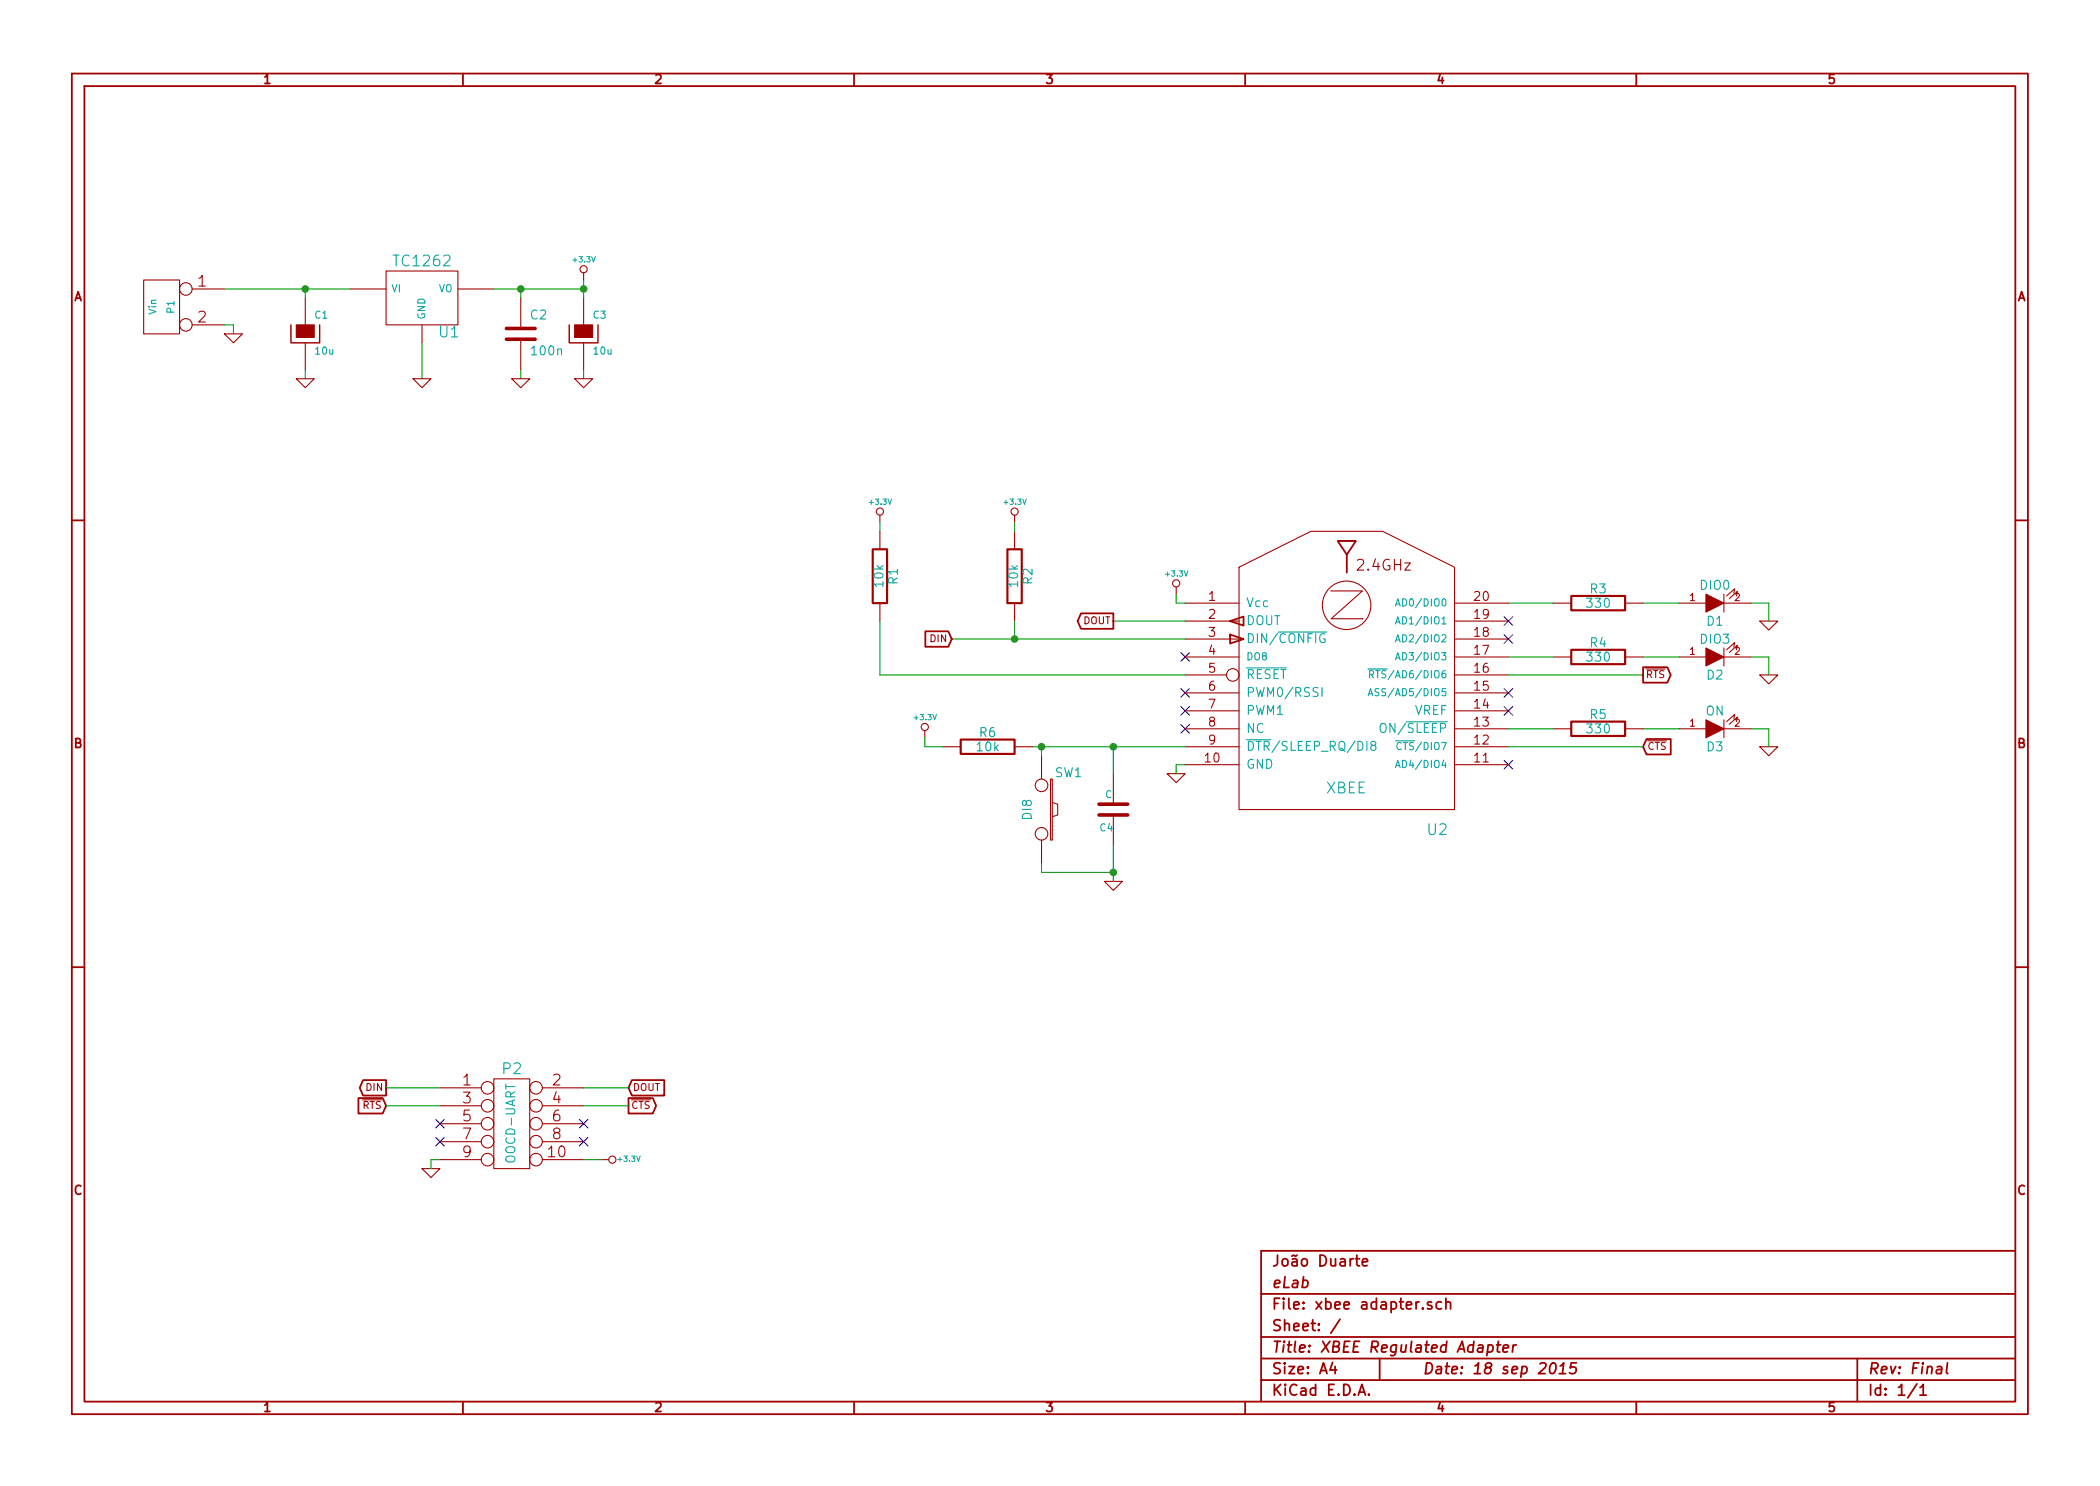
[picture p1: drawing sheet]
EESchema Schematic File Version 2
LIBS:power
LIBS:device
LIBS:transistors
LIBS:conn
LIBS:linear
LIBS:regul
LIBS:74xx
LIBS:cmos4000
LIBS:adc-dac
LIBS:memory
LIBS:xilinx
LIBS:special
LIBS:microcontrollers
LIBS:dsp
LIBS:microchip
LIBS:analog_switches
LIBS:motorola
LIBS:texas
LIBS:intel
LIBS:audio
LIBS:interface
LIBS:digital-audio
LIBS:philips
LIBS:display
LIBS:cypress
LIBS:siliconi
LIBS:opto
LIBS:atmel
LIBS:contrib
LIBS:valves
LIBS:modules_droids
LIBS:tc1262
LIBS:xbee adapter-cache
EELAYER 27 0
EELAYER END
$Descr A4 11693 8268
encoding utf-8
Sheet 1 1
Title "XBEE Regulated Adapter"
Date "18 sep 2015"
Rev "Final"
Comp "eLab"
Comment1 "João Duarte"
Comment2 ""
Comment3 ""
Comment4 ""
$EndDescr
Wire Wire Line
	9350 3350 9150 3350
Wire Wire Line
	9750 3350 9850 3350
Wire Wire Line
	5300 3550 6600 3550
Wire Wire Line
	4900 3750 6600 3750
$Comp
L LED D1
U 1 1
P 9550 3350
F 0 "D1" H 9550 3450 50  0000 C CNN
F 1 "DIO0" H 9550 3250 50  0000 C CNN
F 2 "" H 9550 3350 60  0001 C CNN
F 3 "" H 9550 3350 60  0001 C CNN
	1    9550 3350
	1    0    0    1   
$EndComp
$Comp
L R R3
U 1 1
P 8900 3350
F 0 "R3" V 8980 3350 50  0000 C CNN
F 1 "330" V 8900 3350 50  0000 C CNN
F 2 "" H 8900 3350 60  0001 C CNN
F 3 "" H 8900 3350 60  0001 C CNN
	1    8900 3350
	0    -1   -1   0   
$EndComp
$Comp
L GND #PWR01
U 1 1
P 9850 3450
F 0 "#PWR01" H 9850 3450 30  0001 C CNN
F 1 "GND" H 9850 3380 30  0001 C CNN
F 2 "" H 9850 3450 60  0001 C CNN
F 3 "" H 9850 3450 60  0001 C CNN
	1    9850 3450
	1    0    0    -1  
$EndComp
$Comp
L GND #PWR02
U 1 1
P 6550 4300
F 0 "#PWR02" H 6550 4300 30  0001 C CNN
F 1 "GND" H 6550 4230 30  0001 C CNN
F 2 "" H 6550 4300 60  0001 C CNN
F 3 "" H 6550 4300 60  0001 C CNN
	1    6550 4300
	1    0    0    -1  
$EndComp
$Comp
L +3.3V #PWR03
U 1 1
P 3250 1550
F 0 "#PWR03" H 3250 1510 30  0001 C CNN
F 1 "+3.3V" H 3250 1660 30  0000 C CNN
F 2 "" H 3250 1550 60  0001 C CNN
F 3 "" H 3250 1550 60  0001 C CNN
	1    3250 1550
	1    0    0    -1  
$EndComp
NoConn ~ 6600 4050
$Comp
L +3.3V #PWR04
U 1 1
P 6550 3300
F 0 "#PWR04" H 6550 3260 30  0001 C CNN
F 1 "+3.3V" H 6550 3410 30  0000 C CNN
F 2 "" H 6550 3300 60  0001 C CNN
F 3 "" H 6550 3300 60  0001 C CNN
	1    6550 3300
	1    0    0    -1  
$EndComp
NoConn ~ 8400 3450
NoConn ~ 8400 3550
NoConn ~ 8400 3850
NoConn ~ 8400 3950
NoConn ~ 8400 4250
Wire Wire Line
	6600 4250 6550 4250
Wire Wire Line
	6550 4250 6550 4300
NoConn ~ 6600 3850
NoConn ~ 6600 3650
$Comp
L +3.3V #PWR05
U 1 1
P 4900 2900
F 0 "#PWR05" H 4900 2860 30  0001 C CNN
F 1 "+3.3V" H 4900 3010 30  0000 C CNN
F 2 "" H 4900 2900 60  0001 C CNN
F 3 "" H 4900 2900 60  0001 C CNN
	1    4900 2900
	1    0    0    -1  
$EndComp
Wire Wire Line
	6600 3450 6200 3450
Text GLabel 6200 3450 0    39   Output ~ 0
DOUT
Text GLabel 5300 3550 0    39   Input ~ 0
DIN
$Comp
L R R2
U 1 1
P 5650 3200
F 0 "R2" V 5730 3200 50  0000 C CNN
F 1 "10k" V 5650 3200 50  0000 C CNN
F 2 "" H 5650 3200 60  0001 C CNN
F 3 "" H 5650 3200 60  0001 C CNN
	1    5650 3200
	1    0    0    -1  
$EndComp
Wire Wire Line
	5650 3450 5650 3550
Connection ~ 5650 3550
$Comp
L +3.3V #PWR06
U 1 1
P 5650 2900
F 0 "#PWR06" H 5650 2860 30  0001 C CNN
F 1 "+3.3V" H 5650 3010 30  0000 C CNN
F 2 "" H 5650 2900 60  0001 C CNN
F 3 "" H 5650 2900 60  0001 C CNN
	1    5650 2900
	1    0    0    -1  
$EndComp
Wire Wire Line
	5650 2900 5650 2950
Wire Wire Line
	6600 3350 6550 3350
Wire Wire Line
	6550 3350 6550 3300
$Comp
L R R1
U 1 1
P 4900 3200
F 0 "R1" V 4980 3200 50  0000 C CNN
F 1 "10k" V 4900 3200 50  0000 C CNN
F 2 "" H 4900 3200 60  0001 C CNN
F 3 "" H 4900 3200 60  0001 C CNN
	1    4900 3200
	1    0    0    -1  
$EndComp
Wire Wire Line
	4900 2900 4900 2950
Wire Wire Line
	4900 3750 4900 3450
Wire Wire Line
	8650 3350 8400 3350
Wire Wire Line
	9850 3350 9850 3450
Wire Wire Line
	9350 3650 9150 3650
Wire Wire Line
	9750 3650 9850 3650
$Comp
L LED D2
U 1 1
P 9550 3650
F 0 "D2" H 9550 3750 50  0000 C CNN
F 1 "DIO3" H 9550 3550 50  0000 C CNN
F 2 "" H 9550 3650 60  0001 C CNN
F 3 "" H 9550 3650 60  0001 C CNN
	1    9550 3650
	1    0    0    1   
$EndComp
$Comp
L R R4
U 1 1
P 8900 3650
F 0 "R4" V 8980 3650 50  0000 C CNN
F 1 "330" V 8900 3650 50  0000 C CNN
F 2 "" H 8900 3650 60  0001 C CNN
F 3 "" H 8900 3650 60  0001 C CNN
	1    8900 3650
	0    -1   -1   0   
$EndComp
$Comp
L GND #PWR07
U 1 1
P 9850 3750
F 0 "#PWR07" H 9850 3750 30  0001 C CNN
F 1 "GND" H 9850 3680 30  0001 C CNN
F 2 "" H 9850 3750 60  0001 C CNN
F 3 "" H 9850 3750 60  0001 C CNN
	1    9850 3750
	1    0    0    -1  
$EndComp
Wire Wire Line
	8650 3650 8400 3650
Wire Wire Line
	9850 3650 9850 3750
$Comp
L XBEE U2
U 1 1
P 7500 3950
F 0 "U2" H 8004 3282 60  0000 C CNN
F 1 "XBEE" H 7496 3514 60  0000 C CNN
F 2 "" H 7500 3950 60  0001 C CNN
F 3 "" H 7500 3950 60  0001 C CNN
	1    7500 3950
	1    0    0    -1  
$EndComp
Wire Wire Line
	9350 4050 9150 4050
Wire Wire Line
	9750 4050 9850 4050
$Comp
L LED D3
U 1 1
P 9550 4050
F 0 "D3" H 9550 4150 50  0000 C CNN
F 1 "ON" H 9550 3950 50  0000 C CNN
F 2 "" H 9550 4050 60  0001 C CNN
F 3 "" H 9550 4050 60  0001 C CNN
	1    9550 4050
	1    0    0    1   
$EndComp
$Comp
L R R5
U 1 1
P 8900 4050
F 0 "R5" V 8980 4050 50  0000 C CNN
F 1 "330" V 8900 4050 50  0000 C CNN
F 2 "" H 8900 4050 60  0001 C CNN
F 3 "" H 8900 4050 60  0001 C CNN
	1    8900 4050
	0    -1   -1   0   
$EndComp
$Comp
L GND #PWR08
U 1 1
P 9850 4150
F 0 "#PWR08" H 9850 4150 30  0001 C CNN
F 1 "GND" H 9850 4080 30  0001 C CNN
F 2 "" H 9850 4150 60  0001 C CNN
F 3 "" H 9850 4150 60  0001 C CNN
	1    9850 4150
	1    0    0    -1  
$EndComp
Wire Wire Line
	8650 4050 8400 4050
Wire Wire Line
	9850 4050 9850 4150
Wire Wire Line
	8400 3750 9150 3750
Text GLabel 9150 3750 2    39   Output ~ 0
~RTS
Text GLabel 9150 4150 2    39   Input ~ 0
~CTS
Wire Wire Line
	8400 4150 9150 4150
NoConn ~ 6600 3950
$Comp
L GND #PWR09
U 1 1
P 6200 4900
F 0 "#PWR09" H 6200 4900 30  0001 C CNN
F 1 "GND" H 6200 4830 30  0001 C CNN
F 2 "" H 6200 4900 60  0001 C CNN
F 3 "" H 6200 4900 60  0001 C CNN
	1    6200 4900
	-1   0    0    -1  
$EndComp
$Comp
L CONN_5X2 P2
U 1 1
P 2850 6250
F 0 "P2" H 2850 6550 60  0000 C CNN
F 1 "OOCD-UART" V 2850 6250 50  0000 C CNN
F 2 "" H 2850 6250 60  0000 C CNN
F 3 "" H 2850 6250 60  0000 C CNN
	1    2850 6250
	1    0    0    -1  
$EndComp
$Comp
L SW_PUSH SW1
U 1 1
P 5800 4500
F 0 "SW1" V 5600 4650 50  0000 C CNN
F 1 "DI8" H 5800 4420 50  0000 C CNN
F 2 "~" H 5800 4500 60  0000 C CNN
F 3 "~" H 5800 4500 60  0000 C CNN
	1    5800 4500
	0    1    1    0   
$EndComp
$Comp
L C C4
U 1 1
P 6200 4500
F 0 "C4" H 6200 4600 40  0000 L CNN
F 1 "C" H 6206 4415 40  0000 L CNN
F 2 "~" H 6238 4350 30  0000 C CNN
F 3 "~" H 6200 4500 60  0000 C CNN
	1    6200 4500
	-1   0    0    1   
$EndComp
Wire Wire Line
	6200 4300 6200 4150
Wire Wire Line
	5750 4150 6600 4150
Wire Wire Line
	5800 4150 5800 4200
Wire Wire Line
	5800 4800 5800 4850
Wire Wire Line
	5800 4850 6200 4850
Wire Wire Line
	6200 4700 6200 4900
Connection ~ 6200 4850
$Comp
L R R6
U 1 1
P 5500 4150
F 0 "R6" V 5580 4150 50  0000 C CNN
F 1 "10k" V 5500 4150 50  0000 C CNN
F 2 "" H 5500 4150 60  0001 C CNN
F 3 "" H 5500 4150 60  0001 C CNN
	1    5500 4150
	0    -1   -1   0   
$EndComp
Connection ~ 6200 4150
Connection ~ 5800 4150
$Comp
L +3.3V #PWR010
U 1 1
P 5150 4100
F 0 "#PWR010" H 5150 4060 30  0001 C CNN
F 1 "+3.3V" H 5150 4210 30  0000 C CNN
F 2 "" H 5150 4100 60  0001 C CNN
F 3 "" H 5150 4100 60  0001 C CNN
	1    5150 4100
	1    0    0    -1  
$EndComp
Wire Wire Line
	5150 4100 5150 4150
Wire Wire Line
	5150 4150 5250 4150
Text GLabel 3500 6050 2    39   Input ~ 0
DOUT
Text GLabel 2150 6050 0    39   Output ~ 0
DIN
Text GLabel 2150 6150 0    39   Input ~ 0
~RTS
Text GLabel 3500 6150 2    39   Output ~ 0
~CTS
$Comp
L GND #PWR011
U 1 1
P 2400 6500
F 0 "#PWR011" H 2400 6500 30  0001 C CNN
F 1 "GND" H 2400 6430 30  0001 C CNN
F 2 "" H 2400 6500 60  0000 C CNN
F 3 "" H 2400 6500 60  0000 C CNN
	1    2400 6500
	1    0    0    -1  
$EndComp
Wire Wire Line
	2450 6450 2400 6450
Wire Wire Line
	2400 6450 2400 6500
$Comp
L +3.3V #PWR012
U 1 1
P 3350 6450
F 0 "#PWR012" H 3350 6410 30  0001 C CNN
F 1 "+3.3V" V 3350 6600 30  0000 C CNN
F 2 "" H 3350 6450 60  0001 C CNN
F 3 "" H 3350 6450 60  0001 C CNN
	1    3350 6450
	0    1    1    0   
$EndComp
Wire Wire Line
	3350 6450 3250 6450
NoConn ~ 3250 6350
NoConn ~ 3250 6250
NoConn ~ 2450 6350
NoConn ~ 2450 6250
Wire Wire Line
	2150 6050 2450 6050
Wire Wire Line
	3500 6050 3250 6050
Wire Wire Line
	3500 6150 3250 6150
Wire Wire Line
	2150 6150 2450 6150
Connection ~ 3250 1600
Wire Wire Line
	2900 1600 2900 1650
Connection ~ 2900 1600
Wire Wire Line
	2900 2100 2900 2050
Connection ~ 1700 1600
Wire Wire Line
	1700 2050 1700 2100
Wire Wire Line
	2350 2100 2350 1900
Wire Wire Line
	3250 2100 3250 2050
Wire Wire Line
	3250 1550 3250 1650
$Comp
L CAPAPOL C3
U 1 1
P 3250 1850
F 0 "C3" H 3300 1950 40  0000 L CNN
F 1 "10u" H 3300 1750 40  0000 L CNN
F 2 "~" H 3350 1700 30  0000 C CNN
F 3 "~" H 3250 1850 300 0000 C CNN
	1    3250 1850
	1    0    0    -1  
$EndComp
$Comp
L GND #PWR013
U 1 1
P 3250 2100
F 0 "#PWR013" H 3250 2100 30  0001 C CNN
F 1 "GND" H 3250 2030 30  0001 C CNN
F 2 "" H 3250 2100 60  0001 C CNN
F 3 "" H 3250 2100 60  0001 C CNN
	1    3250 2100
	1    0    0    -1  
$EndComp
$Comp
L TC1262 U1
U 1 1
P 2350 1650
F 0 "U1" H 2500 1454 60  0000 C CNN
F 1 "TC1262" H 2350 1850 60  0000 C CNN
F 2 "" H 2350 1650 60  0001 C CNN
F 3 "" H 2350 1650 60  0001 C CNN
	1    2350 1650
	1    0    0    -1  
$EndComp
$Comp
L GND #PWR014
U 1 1
P 2350 2100
F 0 "#PWR014" H 2350 2100 30  0001 C CNN
F 1 "GND" H 2350 2030 30  0001 C CNN
F 2 "" H 2350 2100 60  0001 C CNN
F 3 "" H 2350 2100 60  0001 C CNN
	1    2350 2100
	1    0    0    -1  
$EndComp
$Comp
L GND #PWR015
U 1 1
P 2900 2100
F 0 "#PWR015" H 2900 2100 30  0001 C CNN
F 1 "GND" H 2900 2030 30  0001 C CNN
F 2 "" H 2900 2100 60  0001 C CNN
F 3 "" H 2900 2100 60  0001 C CNN
	1    2900 2100
	1    0    0    -1  
$EndComp
$Comp
L C C2
U 1 1
P 2900 1850
F 0 "C2" H 2950 1950 50  0000 L CNN
F 1 "100n" H 2950 1750 50  0000 L CNN
F 2 "" H 2900 1850 60  0001 C CNN
F 3 "" H 2900 1850 60  0001 C CNN
	1    2900 1850
	1    0    0    -1  
$EndComp
$Comp
L CAPAPOL C1
U 1 1
P 1700 1850
F 0 "C1" H 1750 1950 40  0000 L CNN
F 1 "10u" H 1750 1750 40  0000 L CNN
F 2 "~" H 1800 1700 30  0000 C CNN
F 3 "~" H 1700 1850 300 0000 C CNN
	1    1700 1850
	1    0    0    -1  
$EndComp
Wire Wire Line
	1250 1600 1950 1600
$Comp
L GND #PWR016
U 1 1
P 1700 2100
F 0 "#PWR016" H 1700 2100 30  0001 C CNN
F 1 "GND" H 1700 2030 30  0001 C CNN
F 2 "" H 1700 2100 60  0001 C CNN
F 3 "" H 1700 2100 60  0001 C CNN
	1    1700 2100
	1    0    0    -1  
$EndComp
Wire Wire Line
	3250 1600 2750 1600
$Comp
L CONN_2 P1
U 1 1
P 900 1700
F 0 "P1" V 850 1700 40  0000 C CNN
F 1 "Vin" V 950 1700 40  0000 C CNN
F 2 "" H 900 1700 60  0000 C CNN
F 3 "" H 900 1700 60  0000 C CNN
	1    900  1700
	-1   0    0    -1  
$EndComp
Wire Wire Line
	1700 1600 1700 1650
$Comp
L GND #PWR017
U 1 1
P 1300 1850
F 0 "#PWR017" H 1300 1850 30  0001 C CNN
F 1 "GND" H 1300 1780 30  0001 C CNN
F 2 "" H 1300 1850 60  0001 C CNN
F 3 "" H 1300 1850 60  0001 C CNN
	1    1300 1850
	1    0    0    -1  
$EndComp
Wire Wire Line
	1300 1850 1300 1800
Wire Wire Line
	1300 1800 1250 1800
$EndSCHEMATC
